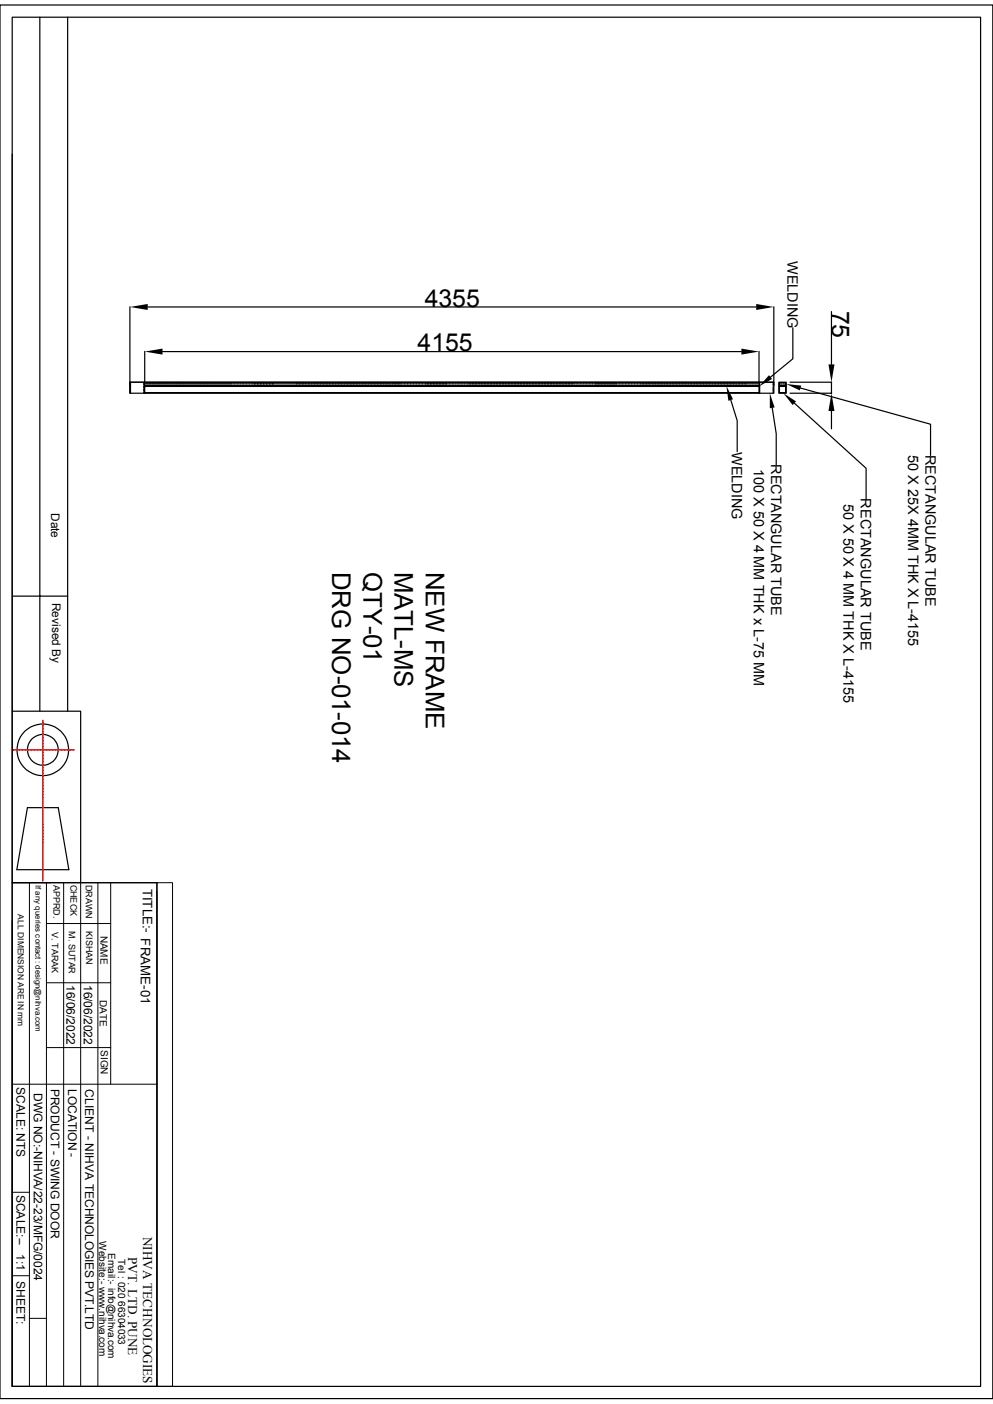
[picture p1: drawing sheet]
<svg xmlns="http://www.w3.org/2000/svg" width="210mm" height="297mm" viewBox="0 0 210 297" stroke-linecap="round" stroke-linejoin="round" font-family="sans-serif">
<g fill="none" stroke="#000" stroke-width=".25">
<path d="M0 1.1h210v294.8h-210zM2.6 3.6h204.8v289.7h-204.8zM8.4 3.6v146.9M14.3 3.6v146.9M2.6 32.6v117.9h14.5v36.2M27.5 64.9v18.3M30.6 74.3v8.9M31.2 64.9h128.7M34.4 74.4h122.4M160.5 74.3v8.9M163.7 64.9v15.9M167.7 69.3v6.6l-4.8 3.9"/>
<path d="M175.9 65.9v11.2M27.5 80.9h136.2v2.3h-136.2zM27.5 81.6v-.7h136.2v.7M27.6 80.9v2.3M30.5 80.9v2.3M30.6 81h18.5M30.6 81.5h18.5M30.6 81.6h129.9M49.1 83.1h-18.5M49.1 81.7h-18.5M49.1 83.1h.6M49.1 81h.6"/>
<path d="M49.1 81.5h.6M49.1 81.7h.6M49.7 83.1h.6M49.7 81h.6M49.7 81.5h.6M49.7 81.7h.6M50.4 83.1h.6M50.4 81h.6M50.4 81.5h.6M50.4 81.7h.6M51 83.1h.6M51 81h.6"/>
<path d="M51 81.5h.6M51 81.7h.6M51.6 83.1h.6M51.6 81h.6M51.6 81.5h.6M51.6 81.7h.6M52.3 83.1h.6M52.3 81h.6M52.3 81.5h.6M52.3 81.7h.6M52.9 81h5.3M52.9 81.5h5.3"/>
<path d="M58.2 83.1h-5.3M58.2 81.7h-5.3M58.3 83.1h.2M58.3 81h.2M58.3 81.5h.2M58.3 81.7h.2M58.5 81.5h.3M58.5 81h.3M58.5 83.1h.3M58.5 81.7h.3M58.9 83.1h.6M58.9 81h.6"/>
<path d="M58.9 81.5h.6M58.9 81.7h.6M59.5 83.1h.6M59.5 81h.6M59.5 81.5h.6M59.5 81.7h.6M60.2 83.1h.5M60.2 81h.5M60.2 81.5h.5M60.2 81.7h.5M60.8 83.1h.6M60.8 81h.6"/>
<path d="M60.8 81.5h.6M60.8 81.7h.6M61.4 83.1h.6M61.4 81h.6M61.4 81.5h.6M61.4 81.7h.6M62.1 81h22.9M62.1 81.5h22.9M85 83.1h-22.9M85 81.7h-22.9M85 83.1h.3M85 81h.3"/>
<path d="M85 81.5h.3M85 81.7h.3M85.3 81.5h.3M85.3 81h.3M85.3 83.1h.3M85.3 81.7h.3M85.6 83.1h.6M85.6 81h.6M85.6 81.5h.6M85.6 81.7h.6M86.3 83.1h.6M86.3 81h.6"/>
<path d="M86.3 81.5h.6M86.3 81.7h.6M86.9 83.1h.6M86.9 81h.6M86.9 81.5h.6M86.9 81.7h.6M87.5 83.1h.6M87.5 81h.6M87.5 81.5h.6M87.5 81.7h.6M88.2 83.1h.6M88.2 81h.6"/>
<path d="M88.2 81.5h.6M88.2 81.7h.6M88.8 83.1h.6M88.8 81h.6M88.8 81.5h.6M88.8 81.7h.6M89.5 81h5.2M89.5 81.5h5.2M94.7 83.1h-5.2M94.7 81.7h-5.2M94.8 83.1h.2M94.8 81h.2"/>
<path d="M94.8 81.5h.2M94.8 81.7h.2M95.1 81.5h.3M95.1 81h.3M95.1 83.1h.3M95.1 81.7h.3M95.4 83.1h.3M95.4 81h.3M95.4 81.5h.3M95.4 81.7h.3M95.7 81.5h.3M95.7 81h.3"/>
<path d="M95.7 83.1h.3M95.7 81.7h.3M96.1 83.1h.2M96.1 81h.2M96.1 81.5h.2M96.1 81.7h.2M96.4 81.5h.2M96.4 81h.2M96.4 83.1h.2M96.4 81.7h.2M96.7 83.1h.2M96.7 81h.2"/>
<path d="M96.7 81.5h.2M96.7 81.7h.2M97 81.5h.3M97 81h.3M97 83.1h.3M97 81.7h.3M97.3 83.1h.3M97.3 81h.3M97.3 81.5h.3M97.3 81.7h.3M97.6 81.5h.3M97.6 81h.3"/>
<path d="M97.6 83.1h.3M97.6 81.7h.3M98 83.1h.2M98 81h.2M98 81.5h.2M98 81.7h.2M98.3 81.5h.3M98.3 81h.3M98.3 83.1h.3M98.3 81.7h.3M98.6 81h22.9M98.6 81.5h22.9"/>
<path d="M121.5 83.1h-22.9M121.5 81.7h-22.9M121.5 83.1h.3M121.5 81h.3M121.5 81.5h.3M121.5 81.7h.3M121.8 81.5h.3M121.8 81h.3M121.8 83.1h.3M121.8 81.7h.3M122.2 83.1h.2M122.2 81h.2"/>
<path d="M122.2 81.5h.2M122.2 81.7h.2M122.5 81.5h.3M122.5 81h.3M122.5 83.1h.3M122.5 81.7h.3M122.8 83.1h.3M122.8 81h.3M122.8 81.5h.3M122.8 81.7h.3M123.1 81.5h.3M123.1 81h.3"/>
<path d="M123.1 83.1h.3M123.1 81.7h.3M123.4 83.1h.3M123.4 81h.3M123.4 81.5h.3M123.4 81.7h.3M123.7 81.5h.3M123.7 81h.3M123.7 83.1h.3M123.7 81.7h.3M124.1 83.1h.2M124.1 81h.2"/>
<path d="M124.1 81.5h.2M124.1 81.7h.2M124.4 81.5h.3M124.4 81h.3M124.4 83.1h.3M124.4 81.7h.3M124.7 83.1h.6M124.7 81h.6M124.7 81.5h.6M124.7 81.7h.6M125.3 81h5.3M125.3 81.5h5.3"/>
<path d="M130.6 83.1h-5.3M130.6 81.7h-5.3M130.7 83.1h.2M130.7 81h.2M130.7 81.5h.2M130.7 81.7h.2M131 81.5h.3M131 81h.3M131 83.1h.3M131 81.7h.3M131.3 83.1h.3M131.3 81h.3"/>
<path d="M131.3 81.5h.3M131.3 81.7h.3M131.6 81.5h.3M131.6 81h.3M131.6 83.1h.3M131.6 81.7h.3M132 83.1h.2M132 81h.2M132 81.5h.2M132 81.7h.2M132.2 81.5h.3M132.2 81h.3"/>
<path d="M132.2 83.1h.3M132.2 81.7h.3M132.6 83.1h.2M132.6 81h.2M132.6 81.5h.2M132.6 81.7h.2M132.9 81.5h.3M132.9 81h.3M132.9 83.1h.3M132.9 81.7h.3M133.2 83.1h.3M133.2 81h.3"/>
<path d="M133.2 81.5h.3M133.2 81.7h.3M133.5 81.5h.3M133.5 81h.3M133.5 83.1h.3M133.5 81.7h.3M133.9 83.1h.2M133.9 81h.2M133.9 81.5h.2M133.9 81.7h.2M134.2 81.5h.3M134.2 81h.3"/>
<path d="M134.2 83.1h.3M134.2 81.7h.3M134.5 83.1h.2M134.5 81h.2M134.5 81.5h.2M134.5 81.7h.2M134.8 81.5h.3M134.8 81h.3M134.8 83.1h.3M134.8 81.7h.3M135.1 83.1h.3M135.1 81h.3"/>
<path d="M135.1 81.5h.3M135.1 81.7h.3M135.4 81.5h22.6M135.4 83.1h22.6M135.4 81.7h22.6M135.4 81h22.6M154.6 84.6l1.3 4.4v6.5M158.1 83.1h.2M158.1 81h.2M158.1 81.5h.2M158.1 81.7h.2M158.4 81.5h.3"/>
<path d="M158.4 81h.3M158.4 83.1h.3M158.4 81.7h.3M158.7 83.1h.3M158.7 81h.3M158.7 81.5h.3M158.7 81.7h.3M159 81.5h.3M159 81h.3M159 83.1h.3M159 81.7h.3M159.3 83.1h.3"/>
<path d="M159.3 81h.3M159.3 81.5h.3M159.3 81.7h.3M159.6 81.5h.3M159.6 81h.3M159.6 83.1h.3M159.6 81.7h.3M160 83.1h.2M160 81h.2M160 81.5h.2M160 81.7h.2M160.3 81.5h.2"/>
<path d="M160.3 81h.2M160.3 83.1h.2M160.3 81.7h.2M160.7 80.9v2.3M163.3 86.3l.9 5.4v6.6M163.5 82v.6M163.5 82.6v.6M163.5 80.9v.1M163.5 81.1v.4M163.5 81.7v.3M164.7 80.9h1.6v.7h-1.6zM164.7 81.6h1.6v1.6h-1.6z"/>
<path d="M164.8 81.9v1M164.8 81.3l.2 .2M164.8 83l.2 .1M165 81h-.2v.3M165 81.7l-.2 .2M165 81h1M165 81.7h1M166 81h.2v.5h-1.2M166 81.7l.2 .2M166.2 81.9v1.2h-1.2M167.1 83.2h8.8M167.1 80.9h8.8"/>
<path d="M168 85.3l15.2 13.8v6.5M169.3 82.1l27.5 7.6v6.7M175.9 80.9v2.3M175.9 87v3.7M2.6 126.1h11.7M2.6 150.5v36.2M5.8 170.9h6.5l2.3 13.1h-11zM2.6 186.7h30.6v106.6h-30.6zM2.6 194.8v98.5"/>
<circle cx="9.1" cy="158.6" r="5.5"/>
<circle cx="9.1" cy="158.6" r="3.3"/>
</g>
<path d="M27.5 64.9l3.7-.6v1.3zM30.6 74.4l3.8-.7v1.3zM156.8 73.7l3.7 .7-3.7 .6zM159.9 64.3l3.8 .6-3.8 .7zM175.2 77.1h1.3l-.6 3.8zM153.6 81.6l1.4 2.9-.9 .3zM162.8 83.2l1 3-1 .2zM162.6 79.4l.7 .8-2.8 1.5zM165.7 83.2l2.7 1.7-.8 .8zM166.3 81.2l3.2 .4-.3 1zM175.9 83.2l.6 3.8h-1.3z" fill="#000"/>
<g fill="none" stroke="#000" stroke-width=".21">
<path d="M2.6 186.7h30.6M6.2 186.7v106.6M9.8 195.4h13.6M9.8 186.7v106.6M13.5 186.7v106.6M17.1 186.7v106.6M20.7 186.7v106.6M23.4 186.7v42.7M33.2 186.7h3.3v106.6h-3.3zM33.2 188.6v104.7M9.8 207.9h13.6M2.6 229.4h30.6"/>
<path d="M9.8 221.6h13.6M2.6 252.2h3.6M2.6 269.9h3.6M6.2 278.9h3.6"/>
</g>
<g fill="none" stroke="#f00" stroke-width=".25">
<path d="M2.4 158.6h13.3M9.1 152.4v16.7M9.1 173.9v.6M9.1 174.5v.6M9.1 175.1v.6M9.1 175.8v.6M9.1 176.4v.6M9.1 177v.6M9.1 169.1v.3M9.1 169.8v.2M9.1 170.4v.2M9.1 171v.3"/>
<path d="M9.1 171.7v.2M9.1 172.3v.3M9.1 172.9v.3M9.1 173.6v.2M9.1 178.9v.3M9.1 179.5v.3M9.1 169.4v.3M9.1 170.1v.2M9.1 170.7v.3M9.1 171.3v.3M9.1 172v.3M9.1 172.6v.3"/>
<path d="M9.1 173.2v.3M9.1 179.2v.3M9.1 179.8v.3M9.1 177.6v.6M9.1 178.3v.6M9.1 183.6v2.8M9.1 180.2v.2M9.1 180.8v.3M9.1 181.4v.3M9.1 182.1v.2M9.1 182.7v.3M9.1 183.3v.3"/>
<path d="M9.1 180.5v.3M9.1 181.1v.3M9.1 181.7v.3M9.1 182.4v.3M9.1 183v.3"/>
</g>
<g font-size="5.5">
<text x="70.3" y="120.9" transform="rotate(90 70.3 120.9)">DRG NO-01-014</text>
<text x="76.9" y="121.1" transform="rotate(90 76.9 121.1)">QTY-01</text>
<text x="83.4" y="120.9" transform="rotate(90 83.4 120.9)">MATL-MS</text>
<text x="90" y="120.9" transform="rotate(90 90 120.9)">NEW FRAME</text>
</g>
<g font-size="5.2">
<text x="89.8" y="64.9">4355</text>
<text x="175.9" y="65.7" transform="rotate(90 175.9 65.7)">75</text>
<text x="88.3" y="74.3">4155</text>
</g>
<g font-size="3">
<text x="166.6" y="55.2" transform="rotate(90 166.6 55.2)">WELDING</text>
<text x="154.8" y="95.6" transform="rotate(90 154.8 95.6)">WELDING</text>
<text x="159.4" y="99.2" transform="rotate(90 159.4 99.2)">100 X 50 X 4 MM THK x L-75 MM</text>
<text x="163.1" y="98.1" transform="rotate(90 163.1 98.1)">RECTANGULAR TUBE</text>
<text x="192.1" y="96.3" transform="rotate(90 192.1 96.3)">50 X 25X 4MM THK X L-4155</text>
<text x="195.7" y="96.2" transform="rotate(90 195.7 96.2)">RECTANGULAR TUBE</text>
<text x="178.4" y="106.6" transform="rotate(90 178.4 106.6)">50 X 50 X 4 MM THK X L-4155</text>
<text x="182" y="105.5" transform="rotate(90 182 105.5)">RECTANGULAR TUBE</text>
</g>
<g font-size="2.8">
<text x="30.2" y="188" transform="rotate(90 30.2 188)">TITLE:- FRAME-01</text>
<text x="30.3" y="261.6" transform="rotate(90 30.3 261.6)">NIHVA TECHNOLOGIES</text>
<text x="27.1" y="265.9" transform="rotate(90 27.1 265.9)">PVT. LTD. PUNE</text>
</g>
<g font-size="2.5">
<text x="10.8" y="108.5" transform="rotate(90 10.8 108.5)">Date</text>
<text x="11" y="127.5" transform="rotate(90 11 127.5)">Revised By</text>
<text x="14.1" y="208.4" transform="rotate(90 14.1 208.4)">16/06/2022</text>
<text x="17.7" y="208.3" transform="rotate(90 17.7 208.3)">16/06/2022</text>
<text x="3.5" y="230" transform="rotate(90 3.5 230)">SCALE: NTS</text>
<text x="7.2" y="231.2" transform="rotate(90 7.2 231.2)">DWG NO:-NIHVA/22-23/MFG/0024</text>
<text x="10.8" y="230.3" transform="rotate(90 10.8 230.3)">PRODUCT - SWING DOOR</text>
<text x="14.4" y="230.3" transform="rotate(90 14.4 230.3)">LOCATION -</text>
<text x="18" y="230.4" transform="rotate(90 18 230.4)">CLIENT - NIHVA TECHNOLOGIES PVT.LTD</text>
<text x="3.5" y="252.7" transform="rotate(90 3.5 252.7)">SCALE:--</text>
<text x="3.5" y="265.3" transform="rotate(90 3.5 265.3)">1:1</text>
<text x="3.5" y="271" transform="rotate(90 3.5 271)">SHEET:</text>
</g>
<g font-size="2.1">
<text x="21.3" y="197.9" transform="rotate(90 21.3 197.9)">NAME</text>
<text x="21.1" y="211.5" transform="rotate(90 21.1 211.5)">DATE</text>
<text x="21.3" y="222.1" transform="rotate(90 21.3 222.1)">SIGN</text>
<text x="21" y="262.6" transform="rotate(90 21 262.6)">Website:- www.nihva.com</text>
<text x="22.9" y="265" transform="rotate(90 22.9 265)">Email:- info@nihva.com</text>
<text x="25" y="266.3" transform="rotate(90 25 266.3)">Tel : 020 66304033</text>
</g>
<g font-size="1.9">
<text x="11.3" y="187.2" transform="rotate(90 11.3 187.2)">APPRD.</text>
<text x="14.9" y="187.1" transform="rotate(90 14.9 187.1)">CHECK</text>
<text x="18.1" y="187.2" transform="rotate(90 18.1 187.2)">DRAWN</text>
<text x="11" y="197.1" transform="rotate(90 11 197.1)">V. TARAK</text>
<text x="14.6" y="196.9" transform="rotate(90 14.6 196.9)">M. SUTAR</text>
<text x="18.2" y="197" transform="rotate(90 18.2 197)">KISHAN</text>
</g>
<text font-size="1.8" x="3.8" y="193.4" transform="rotate(90 3.8 193.4)">ALL DIMENSION ARE IN mm</text>
<text font-size="1.7" x="7.5" y="187.2" transform="rotate(90 7.5 187.2)">If any queries contact : design@nihva.com</text>
</svg>
